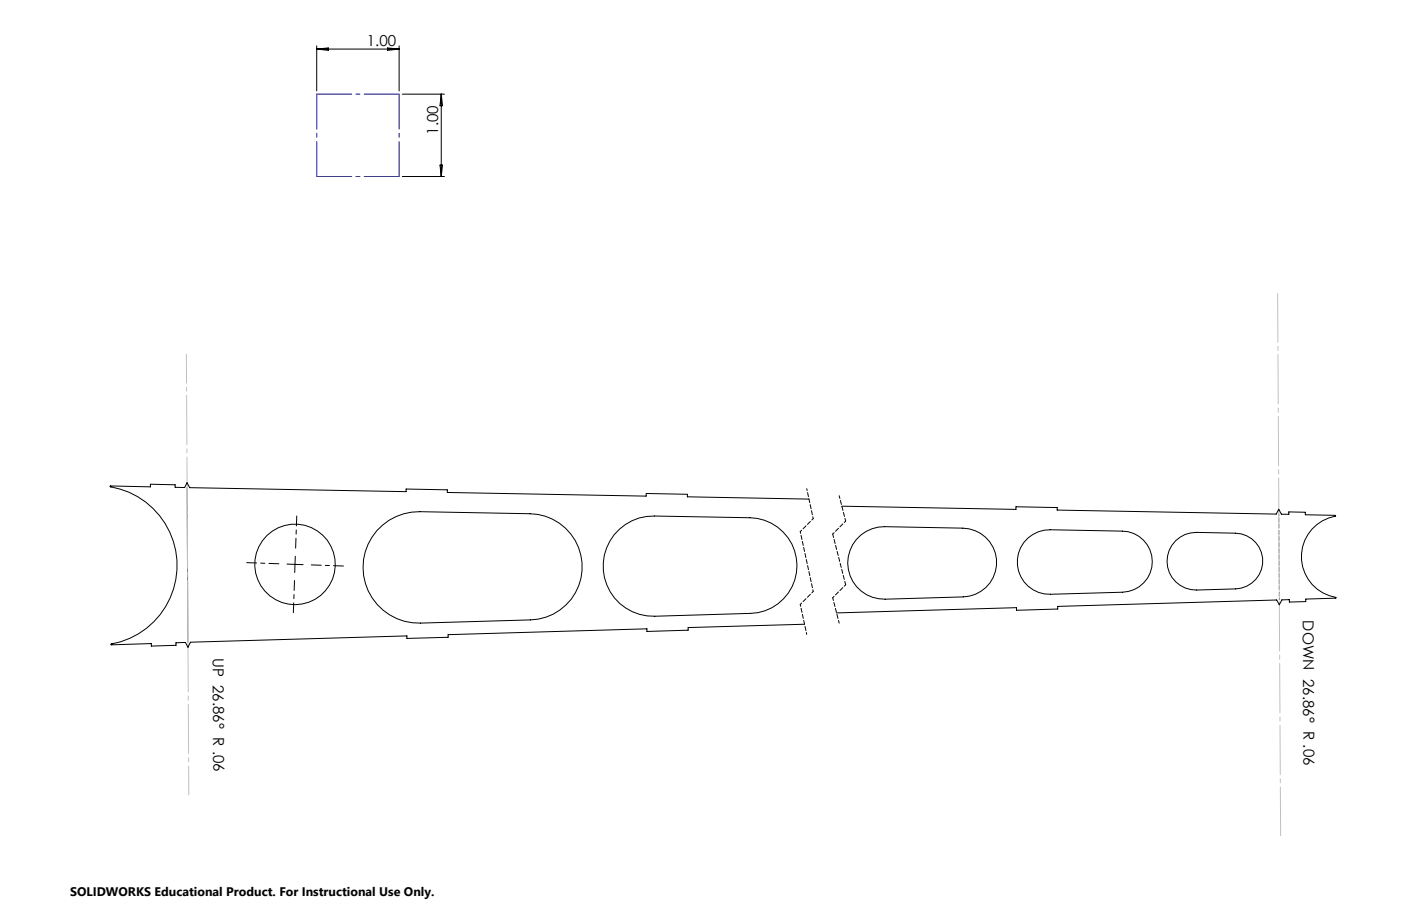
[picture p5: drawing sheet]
<svg xmlns="http://www.w3.org/2000/svg" width="432mm" height="279mm" viewBox="0 0 432 279" stroke-linecap="round" stroke-linejoin="round" font-family="sans-serif">
<path d="M85.9 173.9l-9.9-.4M90.8 179l-.4 9.9M91.1 169l.4-9.9M95.9 174.2l9.9 .4" fill="none" stroke="#000" stroke-width=".31" stroke-dasharray="15.2 1.3 1.3 1.3" stroke-dashoffset="12.2"/>
<g fill="none" stroke="#000" stroke-width=".31">
<path d="M97.6 14.1v13.9M97.6 15.1h25.4M97.6 15.1l3.6-.3v.7zM119.5 14.8l3.5 .3-3.5 .4zM123 14.1v13.9M124 29h13M136 29v25.4M136 29l.4 3.6h-.8zM124 54.4h13M135.6 50.9h.8l-.4 3.5zM34 150.1a24.6 24.6 0 0 1 20.6 24.2 24.6 24.6 0 0 1-20.3 24.3M34 150.1h.1"/>
<path d="M34 150.1v-.2l12.4 .2v-.8l7.6 .2v.8l2.9 .1 .7-1.5 .9 1.5 66.7 1.2v-.8l12.7 .3v.8l61.2 1.1 .1-.8 12.7 .2-.1 .8 37.5 .7M259.4 156.1l53.7 1v-.8l12.7 .2v.8l67.5 1.2 .8-1.4 .8 1.5h2.3v-.7l5.1 .1v.7l9.4 .3a12.8 12.8 0 0 0-10.6 12.7 12.8 12.8 0 0 0 10.7 12.6l-9.4 .4v.8l-5 .2v-.8l-2.3 .1-.8 1.5-.8-1.5-67.5 2v.8l-12.7 .4v-.8l-55.5 1.6M88.4 174l2.5 .1M90.9 174.1l-.1 2.5M90.9 174.1h2.5M91 171.6l-.1 2.5M116.1 163.7a17.4 17.4 0 0 1 13.3-5.9l34 .6a16.4 16.4 0 0 1 16 16.3 16.4 16.4 0 0 1-15.9 16.5l-33.9 1a17.2 17.2 0 0 1-16.1-9.9 17.2 17.2 0 0 1 2.6-18.6zM190.9 163.2a15.3 15.3 0 0 1 10.7-4.1l29.5 .6a14.8 14.8 0 0 1 14.5 14.6 14.8 14.8 0 0 1-14.3 14.9l-29.5 .8a15.5 15.5 0 0 1-14.8-9.6 15.5 15.5 0 0 1 3.9-17.2zM263.9 166.4a11.2 11.2 0 0 1 8.8-4l24.1 .5a10.6 10.6 0 0 1 10.4 10.5 10.6 10.6 0 0 1-10.3 10.7l-24.1 .7a11.2 11.2 0 0 1-10.4-6.3 11.2 11.2 0 0 1 1.5-12.1zM316.8 165.9a10.1 10.1 0 0 1 6.9-2.5l22.2 .4a9.4 9.4 0 0 1 9.2 9.4 9.4 9.4 0 0 1-9.1 9.4l-22.2 .7a10 10 0 0 1-9.5-6.3 10 10 0 0 1 2.5-11.1zM362.3 166.8a8.8 8.8 0 0 1 6.4-2.6l12.1 .2a8.6 8.6 0 0 1 8.4 8.6 8.6 8.6 0 0 1-8.3 8.6l-12.1 .4a8.9 8.9 0 0 1-8.4-5.4 8.9 8.9 0 0 1 1.9-9.8zM34.3 198.6h.1"/>
<path d="M247.9 192.5l-35.8 1v.8l-12.7 .4v-.8l-61.3 1.8v.8l-12.7 .4v-.8l-66.7 1.9-.8 1.6-.8-1.5-2.9 .1 .1 .8-7.7 .2v-.7l-12.3 .4v-.3"/>
<circle cx="90.9" cy="174.1" r="12.4"/>
</g>
<path d="M248.6 150.7l2 9.2M250.6 159.9l-4 4M246.6 163.9l4 18.5M260.6 160.7l-4 4M246.6 186.4l2 9.2M250.6 182.4l-4 4M260.6 180.3l-4 4" fill="none" stroke="#000" stroke-width=".31" stroke-dasharray="1.3 .6" stroke-dashoffset=".7"/>
<path d="M258.6 152.9l2 7.8M256.6 184.3l2 7.9" fill="none" stroke="#000" stroke-width=".31" stroke-dasharray="1.3 .6" stroke-dashoffset=".4"/>
<path d="M256.6 164.7l4 15.6" fill="none" stroke="#000" stroke-width=".31" stroke-dasharray="1.3 .6" stroke-dashoffset=".2"/>
<path d="M57.6 150.4l.3 47.7" fill="none" stroke="#808080" stroke-width=".31"/>
<path d="M394.2 158.5l.1 26.5" fill="none" stroke="#808080" stroke-width=".31" stroke-dasharray="1.3 .6" stroke-dashoffset=".7"/>
<path d="M97.6 29h25.4M123 29v25.4M97.6 54.4v-25.4M123 54.4h-25.4" fill="none" stroke="#00f" stroke-width=".31" stroke-dasharray="15.2 1.3 1.3 1.3" stroke-dashoffset="4.4"/>
<path d="M57.4 109.2l.8 135.9" fill="none" stroke="#c0c0c0" stroke-width=".31" stroke-dasharray="15.2 1.3 1.3 1.3" stroke-dashoffset="6.3"/>
<path d="M393.8 90.5l.9 167.2" fill="none" stroke="#c0c0c0" stroke-width=".31" stroke-dasharray="15.2 1.3 1.3 1.3" stroke-dashoffset=".2"/>
<g font-size="4.7">
<text x="113.1" y="14.1">1.00</text>
<text x="135" y="41.6" transform="rotate(-90 135 41.6)">1.00</text>
<text x="401.5" y="191.3" transform="rotate(90 401.5 191.3)">DOWN 26.86° R .06</text>
<text x="65.6" y="202.9" transform="rotate(90 65.6 202.9)">UP 26.86° R .06</text>
</g>
<text font-size="3.8" x="21.6" y="276.3">SOLIDWORKS Educational Product. For Instructional Use Only.</text>
</svg>
